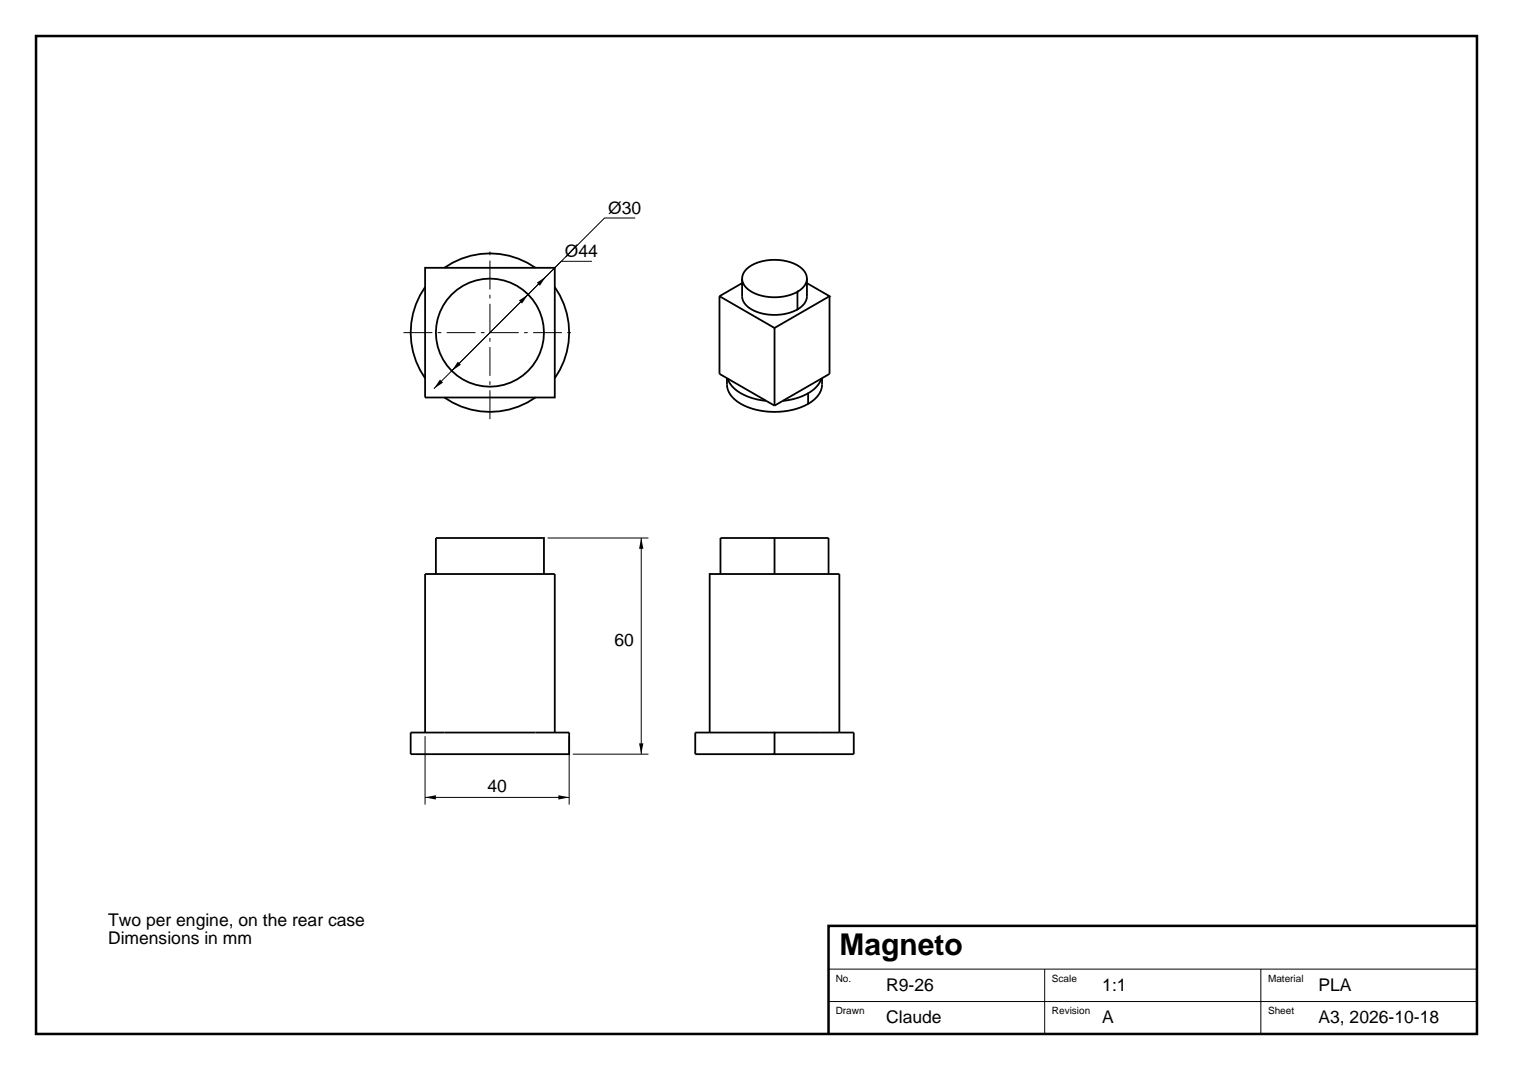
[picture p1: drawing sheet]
<svg xmlns="http://www.w3.org/2000/svg" width="420mm" height="297mm" viewBox="0 0 420 297" stroke-linecap="round" stroke-linejoin="round" font-family="sans-serif">
<path d="M10 10h400v277h-400zM410 257h-180v30" fill="none" stroke="#000" stroke-width=".7" stroke-linecap="butt"/>
<path d="M164.3 72.5h-8.5l-35.4 35.4M176.3 60.5h-8.5l-42.4 42.4M152 149.3h28M178 149.3v60M118 204.3v19M158 204.3v19M159 209.3h21M118 221.3h40M230 269h180M230 278h180M290 269v18M350 269v18" fill="none" stroke="#000" stroke-width=".28"/>
<g fill="none" stroke="#000" stroke-width=".5">
<path d="M118 79.7a22 22 0 0 0 0 25.3M118 74.3h36v36h-36zM123.4 74.3a22 22 0 0 1 25.2 0M154 79.7a22 22 0 0 1 0 25.3M206 77.3v4.9a5.3 5.3 0 0 0 4 4.3 14.2 14.2 0 0 0 11.4-.6M206 78.6l-6.3 3.6M224 78.6l6.3 3.6-15.3 8.8-15.3-8.8M224 77.3v4.9a4.5 4.5 0 0 1-2.6 3.7v-4.9a13.6 13.6 0 0 1-13.9-.8 3.6 3.6 0 0 1 .4-6 13.2 13.2 0 0 1 14.9 .5 3.3 3.3 0 0 1 .6 4.4l-.8 1-1.2 .9M199.7 82.2v21.6l13 7.5M215 91v21.6M230.3 82.2v21.6l-13 7.5M123.4 110.3a22 22 0 0 0 25.2 0"/>
<path d="M201.8 105a7 7 0 0 0 4.8 7.6 20.9 20.9 0 0 0 17.7-.5v-2.9a7.5 7.5 0 0 0 3.7-4.1M202 105.1a9.9 9.9 0 0 0 7.5 5.6l3.2 .6M212.7 111.3l2.3 1.3M217.3 111.3l-2.3 1.3M224.3 109.2l-3.2 1.3-3.8 .8M228.2 105v1.7a6.6 6.6 0 0 1-3.9 5.4M121 159.3v-10h30v10M200 159.3v-10h15v10M215 149.3h15v10M118 203.3h-4v6h44v-6h-4M118 203.3h36M118 203.3v-44h36v44"/>
<path d="M197 203.3h-4v6h22v-6h18M197 203.3h18M197 203.3v-44h36v44M233 203.3h4v6h-22"/>
<circle cx="136" cy="92.3" r="15"/>
</g>
<path d="M112 92.3h48M136 116.3v-48" fill="none" stroke="#000" stroke-width=".28" stroke-dasharray="8 1.5 1 1.5" stroke-linecap="butt"/>
<path d="M149 78.5l2.6-1.7-1.7 2.5zM144.1 83.4l2.5-1.7-1.7 2.6zM122.1 105.3l.9 .9-2.6 1.7zM127.1 100.4l.8 .8-2.5 1.7zM178 149.3l.6 3h-1.2zM177.4 206.3h1.2l-.6 3zM118 221.3l3-.6v1.2zM155 220.7l3 .6-3 .6z" fill="#000"/>
<text font-size="8.3" x="233" y="265">Magneto</text>
<g font-size="4.9">
<text x="168.8" y="59.3">Ø30</text>
<text x="156.8" y="71.3">Ø44</text>
<text x="170.6" y="179.3">60</text>
<text x="135.3" y="219.8">40</text>
<text x="30" y="257">Two per engine, on the rear case</text>
<text x="30" y="262">Dimensions in mm</text>
<text x="246" y="275">R9-26</text>
<text x="306" y="275">1:1</text>
<text x="366" y="275">PLA</text>
<text x="246" y="284">Claude</text>
<text x="306" y="284">A</text>
<text x="366" y="284">A3, 2026-10-18</text>
</g>
<g font-size="2.8">
<text x="232" y="272.5">No.</text>
<text x="292" y="272.5">Scale</text>
<text x="352" y="272.5">Material</text>
<text x="232" y="281.5">Drawn</text>
<text x="292" y="281.5">Revision</text>
<text x="352" y="281.5">Sheet</text>
</g>
</svg>
